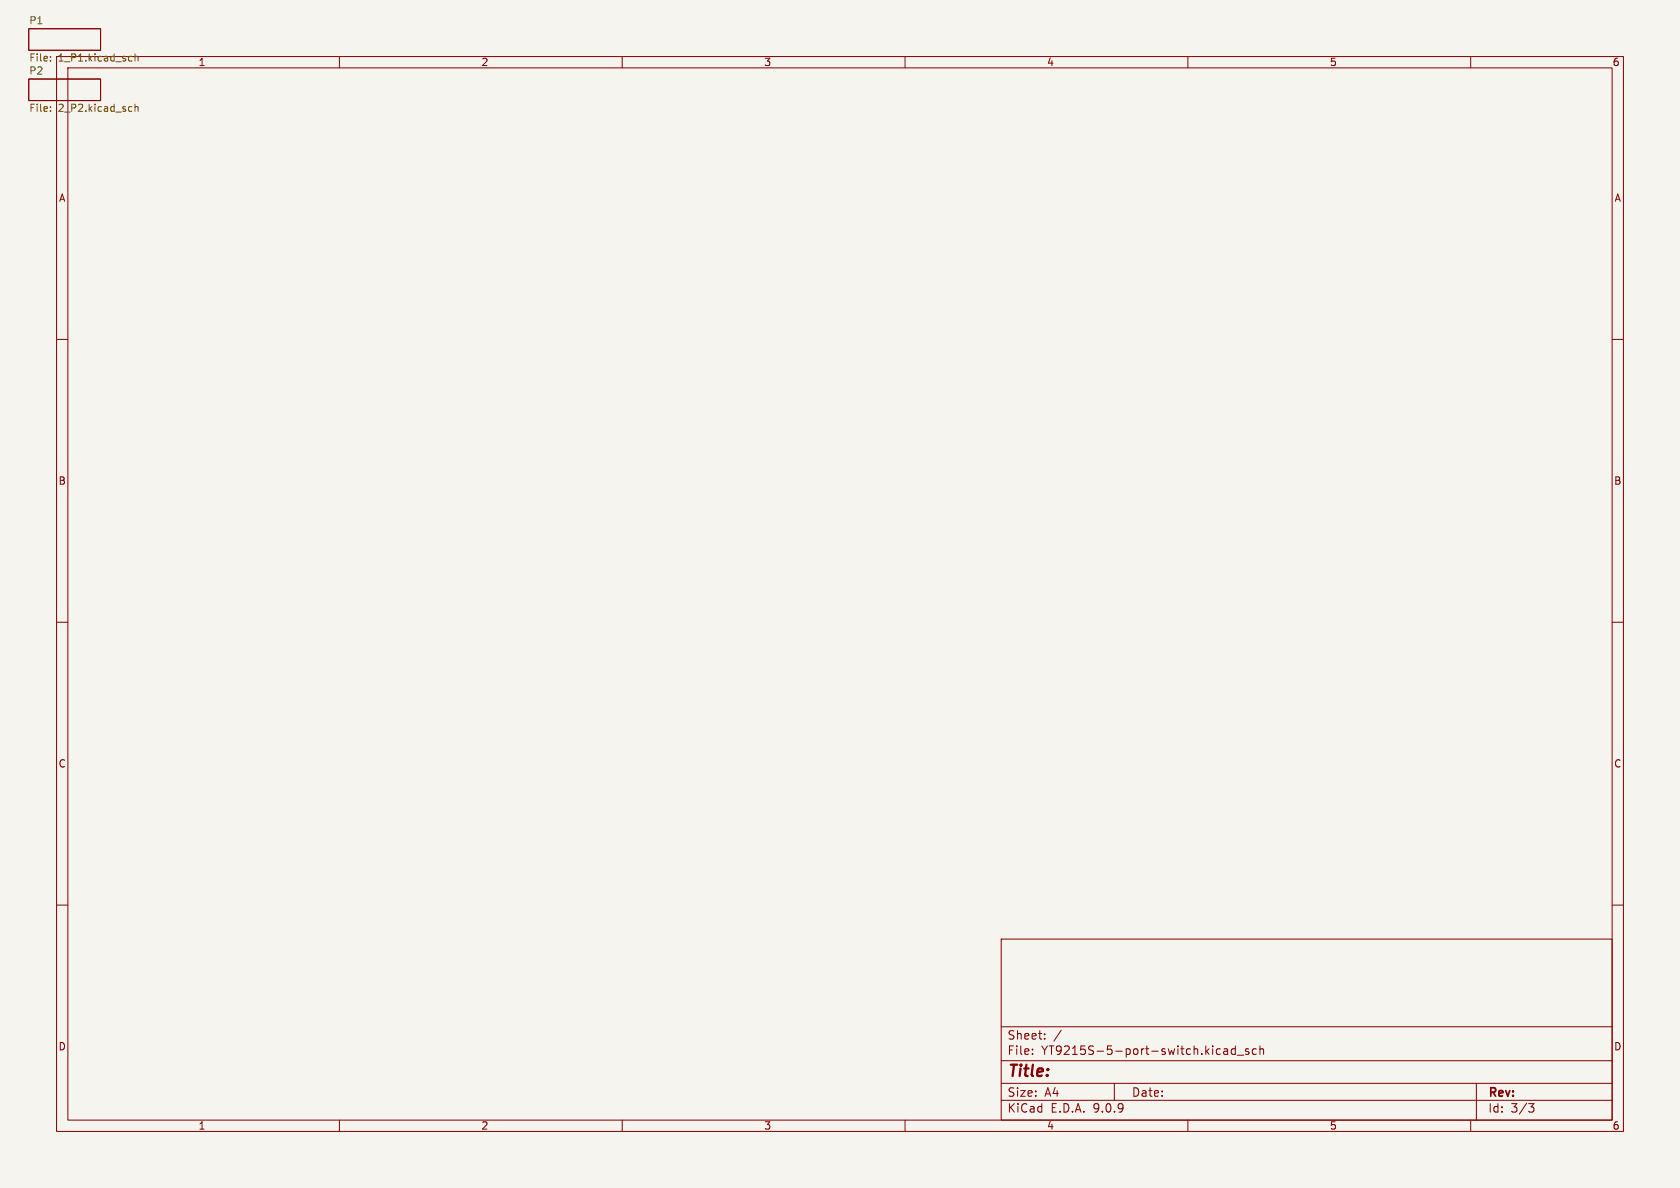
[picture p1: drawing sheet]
<svg xmlns="http://www.w3.org/2000/svg" width="297mm" height="210mm" viewBox="0 0 297 210" stroke-linecap="round" stroke-linejoin="round" font-family="sans-serif">
<path d="M0 0h297v210h-297z" fill="#f5f4ef" stroke="#f5f4ef" stroke-width=".18"/>
<g fill="none" stroke="#840000" stroke-width=".18">
<path d="M5.1 14h12.7v3.8h-12.7zM5.1 5.1h12.7v3.8h-12.7zM10 10h277v190h-277zM12 12h273v186h-273zM60 10v2M110 10v2M160 10v2M210 10v2M260 10v2M10 60h2M285 60h2M10 110h2"/>
<path d="M285 110h2M10 160h2M177 166h108v32h-108zM285 160h2M60 198v2M110 198v2M160 198v2M177 194.5h108M177 191.5h108M177 187.5h108M177 181.5h108M182.5 186.3v.1"/>
<path d="M182.5 185.5v.1M184.7 183.6v.1M184.7 182.8v.1M187.6 182.1l-1.3 2M197 191.5v3M210 198v2M216.4 185.5h.6v.9M217 185.8h-.5a.29 .29 0 0 0-.2 .3 .29 .29 0 0 0 .2 .3l.5-.1M218.4 185.5l-.4-.1-.3 .3v.4l.1 .2h.6M218.4 184.9v1.5M218.7 186.5h1.2M220.7 185.5l-.3-.1-.2 .2v.2l.5 .2v.3h-.5"/>
<path d="M222.1 185.5l-.4-.1-.3 .3v.4l.1 .2h.6M222.7 185.5l.3-.1 .3 .1 .1 .9M222.7 184.9v1.5M260 198v2M261 191.5v6.5M270.2 195.1h1l-.5 .6 .4 .1 .1 .5-.3 .3h-.4"/>
</g>
<path d="M8.9 19.6v.1M8.9 10v.1M8.9 10.7v.1M8.9 18.9v.1M23.2 18.8l.1 .1M23.2 10h.1M23.3 19.6l-.1 .1M23.3 10.7l-.1 .1M23.9 9.5v1.3M23.9 18.4v1.3M23.9 10.1l.1-.1h.4v.8M23.9 19l.1-.2 .4 .1v.8" fill="none" stroke="#725600" stroke-width=".18"/>
<text font-size="2.8" fill="#840000" x="178" y="190.9">Title:</text>
<g font-size="2.1" fill="#840000">
<text x="178" y="184">Sheet:</text>
<text x="178" y="186.7">File:</text>
<text x="184.1" y="186.7">YT9215S-5-port-switch.kicad_sch</text>
<text x="178" y="196.9">KiCad</text>
<text x="178" y="194.1">Size:</text>
<text x="184.7" y="194.1">A4</text>
<text x="185.7" y="196.9">E.D.A.</text>
<text x="193.3" y="196.9">9.0.9</text>
<text x="200" y="194.1">Date:</text>
<text x="263" y="194.3">Rev:</text>
<text x="263" y="196.9">Id:</text>
<text x="267.1" y="196.9">3/3</text>
</g>
<g font-size="1.8" fill="#006464">
<text x="5.1" y="4.4">P1</text>
<text x="5.1" y="13.3">P2</text>
</g>
<g font-size="1.8" fill="#725600">
<text x="5.1" y="11.2">File:</text>
<text x="10.3" y="11.2">1_P1.kicad_sch</text>
<text x="5.1" y="20.1">File:</text>
<text x="10.3" y="20.1">2_P2.kicad_sch</text>
</g>
<g font-size="1.8" fill="#840000">
<text x="35" y="11.9">1</text>
<text x="85" y="11.9">2</text>
<text x="135" y="11.9">3</text>
<text x="185" y="11.9">4</text>
<text x="235" y="11.9">5</text>
<text x="285" y="11.9">6</text>
<text x="10.3" y="35.9">A</text>
<text x="285.3" y="35.9">A</text>
<text x="10.3" y="85.9">B</text>
<text x="285.3" y="85.9">B</text>
<text x="10.3" y="135.9">C</text>
<text x="285.3" y="135.9">C</text>
<text x="10.3" y="185.9">D</text>
<text x="285.3" y="185.9">D</text>
<text x="35" y="199.9">1</text>
<text x="85" y="199.9">2</text>
<text x="135" y="199.9">3</text>
<text x="185" y="199.9">4</text>
<text x="235" y="199.9">5</text>
<text x="285" y="199.9">6</text>
</g>
</svg>
